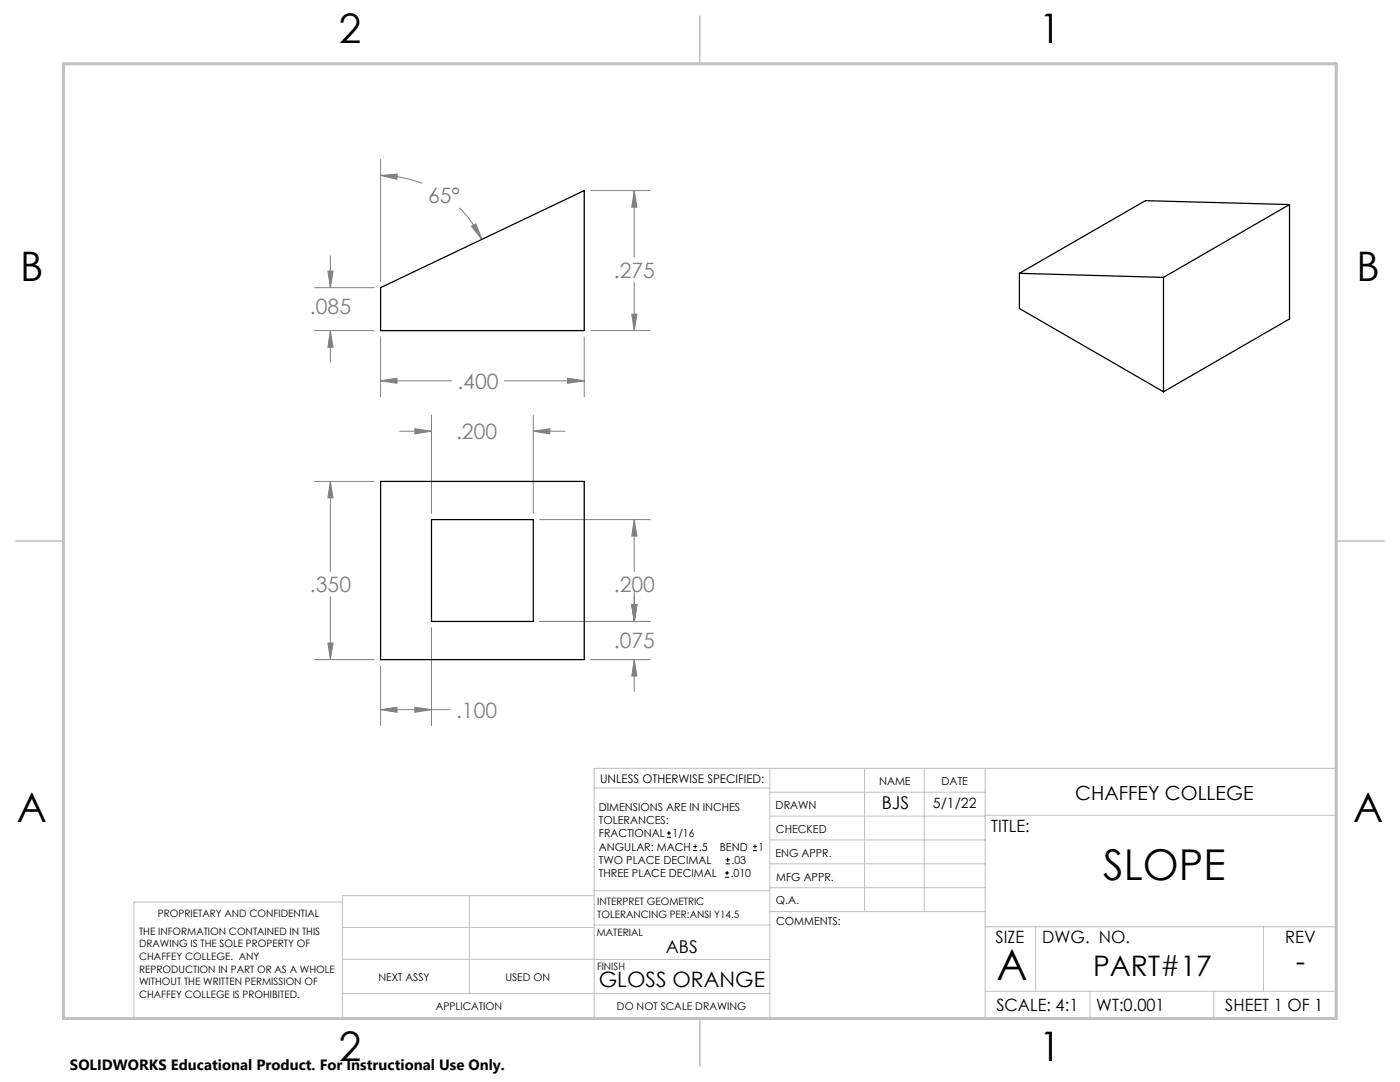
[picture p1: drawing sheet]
<svg xmlns="http://www.w3.org/2000/svg" width="279mm" height="216mm" viewBox="0 0 279 216" stroke-linecap="round" stroke-linejoin="round" font-family="sans-serif">
<g fill="none" stroke="#000" stroke-width=".2">
<path d="M133.1 167.1h.8M133.1 166.2h.8M133.5 165.8v.9M138.3 169.7h.8M138.3 168.9h.8M138.7 168.5v.8M144.7 175h.8M144.7 174.2h.8M144.8 172.4h.9M144.8 171.6h.9M145.1 173.8v.8M145.2 171.1v.9"/>
<path d="M150.2 169.7h.9M150.2 168.9h.9M150.7 168.5v.8"/>
</g>
<g fill="none" stroke="#808080" stroke-width=".2">
<path d="M76 35l3.3-.3-.1 1.1zM76 35a24 24 0 0 1 8.2 1.6M76 31.8v24.3M117.9 38h11.9M126.6 38l.5 3.3h-1zM126.6 38v13.3M62.8 57.4h11.9M65.4 54.1h1.1l-.6 3.3zM65.9 51v6.4M91.7 41.5a22.5 22.5 0 0 1 4.5 6.3M94.1 45.2l.9-.5 1.2 3.1zM126.6 56.3v9.7"/>
<path d="M62.8 66h11.9M65.9 66l.6 3.3h-1.1zM65.9 66v6.3M76 76l3.2-.5v1zM76 67.2v12M76 76h14.1M100.6 76h16M113.3 75.5l3.3 .5-3.3 .5zM116.6 67.2v12M117.9 66h11.9M126.1 62.7h1l-.5 3.3zM62.8 96.1h11.9"/>
<path d="M65.9 96.1l.6 3.2h-1.1zM65.9 96.1v17.9M79.8 86h6.3M82.8 85.5l3.3 .5-3.3 .6zM86.1 82.9v19.5M106.4 86l3.3-.5v1.1zM106.4 82.9v19.5M106.4 86h6.4M65.9 119.1v12.5M107.7 103.7h22.1M126.6 103.7l.5 3.3h-1zM126.6 103.7v10.3"/>
<path d="M126.6 117.7v6.3M62.8 131.6h11.9M65.4 128.3h1.1l-.6 3.3zM76 132.9v11.9M86.1 125.3v19.5M107.7 124h22.1M117.9 131.6h11.9M126.1 120.7h1l-.5 3.3zM126.6 131.6l.5 3.3h-1zM126.6 131.6v6.4M76 141.6l3.2-.5v1zM76 141.6h13.8"/>
<path d="M82.8 141.1l3.3 .5-3.3 .5z"/>
</g>
<g fill="none" stroke="#c0c0c0" stroke-width=".2">
<path d="M118.6 157.2h35M153.6 153.3v49.9M153.6 158.1h43M172.5 153.3v28.6M184.4 153.3v28.6M196.6 153.3v49.9M68.3 180h-41.6v23.2h240v-49.9h-148.1v49.9M93.7 178.7v19.5M118.6 178.7h-50.3v24.5M118.6 177.7h35M153.6 162.8h43M153.6 177.1h43"/>
<path d="M153.6 167.6h43M153.6 172.4h43M196.6 162.7h70.1M68.3 198.2h85.3M68.3 191.4l85.3 .1M68.3 185.1h50.3M118.6 184.6h35M153.6 181.9h43M196.6 184.9h70.1M196.6 197.8h70.1M206.7 184.9v12.9M217.5 197.8v5.4"/>
<path d="M242.2 197.8v5.4M252.2 184.9v12.9"/>
</g>
<path d="M139.7 3.2v9.5M3.1 107.9h9.6M266.7 107.9h9.5M139.7 203.2v9.6" fill="none" stroke="#c0c0c0" stroke-width=".3"/>
<path d="M12.7 12.7h254v190.5h-254z" fill="none" stroke="#c0c0c0" stroke-width=".6"/>
<path d="M65.4 54.1h1.1l-.6 3.3zM65.9 66l.6 3.3h-1.1zM76 76l3.2-.5v1zM113.3 75.5l3.3 .5-3.3 .5zM126.1 62.7h1l-.5 3.3zM126.6 38l.5 3.3h-1zM94.1 45.2l.9-.5 1.2 3.1zM76 35l3.3-.3-.1 1.1zM65.9 96.1l.6 3.2h-1.1zM65.4 128.3h1.1l-.6 3.3zM76 141.6l3.2-.5v1zM82.8 141.1l3.3 .5-3.3 .5zM126.1 120.7h1l-.5 3.3zM126.6 103.7l.5 3.3h-1zM106.4 86l3.3-.5v1.1zM82.8 85.5l3.3 .5-3.3 .6zM126.1 120.7h1l-.5 3.3zM126.6 131.6l.5 3.3h-1z" fill="#808080"/>
<path d="M76 57.4l40.6-19.4v28h-40.6zM203.4 54.5l28.8 .9M203.4 54.5v7.1l28.8 16.6M232.2 55.4v22.8M257.4 40.8l-25.2 14.6M257.4 40.8l-28.8-.8-25.2 14.5M257.4 40.8v22.8l-25.2 14.6M76 96.1h40.6v35.5h-40.6zM86.1 103.7h20.3v20.3h-20.3z" fill="none" stroke="#000" stroke-width=".25"/>
<g font-size="8.5">
<text x="220.2" y="175.6">SLOPE</text>
<text x="198.9" y="195.5">A</text>
</g>
<g font-size="8.1">
<text x="67.6" y="8.5">2</text>
<text x="207.3" y="8.5">1</text>
<text x="4" y="56.2">B</text>
<text x="270.7" y="56.2">B</text>
<text x="3.3" y="164.1">A</text>
<text x="270" y="164.1">A</text>
<text x="67.6" y="211.7">2</text>
<text x="207.3" y="211.7">1</text>
</g>
<g font-size="5.6">
<text x="218.2" y="194.7">PART#17</text>
<text x="258.6" y="193.8">-</text>
</g>
<g font-size="4.2" fill="#808080">
<text x="85.4" y="40.5">65°</text>
<text x="122.5" y="55.4">.275</text>
<text x="61.9" y="62.6">.085</text>
<text x="91.3" y="77.6">.400</text>
<text x="91" y="87.6">.200</text>
<text x="61.9" y="118.1">.350</text>
<text x="122.5" y="118.1">.200</text>
<text x="122.5" y="129.4">.075</text>
<text x="91" y="143.2">.100</text>
</g>
<text font-size="4.2" x="119.5" y="196.8">GLOSS ORANGE</text>
<text font-size="3.9" x="214.6" y="159.6">CHAFFEY COLLEGE</text>
<g font-size="3.5">
<text x="176" y="161.3">BJS</text>
<text x="132.9" y="190.1">ABS</text>
</g>
<g font-size="3.4">
<text x="197.8" y="166">TITLE:</text>
<text x="198.7" y="188.1">SIZE</text>
<text x="208" y="188.1">DWG. NO.</text>
<text x="256.5" y="188.2">REV</text>
<text x="198.8" y="201.7">SCALE: 4:1</text>
<text x="218.8" y="201.7">WT:0.001</text>
<text x="244.5" y="201.7">SHEET 1 OF 1</text>
</g>
<text font-size="3" x="14" y="213.5">SOLIDWORKS Educational Product. For Instructional Use Only.</text>
<text font-size="2.8" x="186.2" y="161.3">5/1/22</text>
<text font-size="2.4" x="119.8" y="156.2">UNLESS OTHERWISE SPECIFIED:</text>
<g font-size="2.2">
<text x="119.5" y="161.8">DIMENSIONS ARE IN INCHES</text>
<text x="154.8" y="161.4">DRAWN</text>
<text x="175.4" y="156.6">NAME</text>
<text x="187.9" y="156.7">DATE</text>
<text x="119.5" y="164.4">TOLERANCES:</text>
<text x="119.5" y="167.1">FRACTIONAL</text>
<text x="134.2" y="167.1">1/16</text>
<text x="154.9" y="166.3">CHECKED</text>
<text x="119.5" y="172.4">TWO PLACE DECIMAL</text>
<text x="119.5" y="169.7">ANGULAR: MACH</text>
<text x="139.5" y="169.7">.5</text>
<text x="143.6" y="169.7">BEND</text>
<text x="146" y="172.4">.03</text>
<text x="151.4" y="169.7">1</text>
<text x="154.8" y="170.9">ENG APPR.</text>
<text x="119.5" y="175">THREE PLACE DECIMAL</text>
<text x="145.8" y="175">.010</text>
<text x="154.9" y="175.7">MFG APPR.</text>
<text x="154.9" y="180.4">Q.A.</text>
<text x="154.9" y="184.6">COMMENTS:</text>
</g>
<g font-size="2.1">
<text x="75.5" y="195.7">NEXT ASSY</text>
<text x="100.9" y="195.7">USED ON</text>
<text x="86.9" y="201.5">APPLICATION</text>
<text x="123.1" y="201.6">DO NOT SCALE DRAWING</text>
</g>
<g font-size="2">
<text x="31.5" y="182.9">PROPRIETARY AND CONFIDENTIAL</text>
<text x="119.2" y="180.6">INTERPRET GEOMETRIC</text>
<text x="119.2" y="183.1">TOLERANCING PER:ANSI Y14.5</text>
<text x="27.8" y="186.5">THE INFORMATION CONTAINED IN THIS</text>
<text x="27.8" y="189">DRAWING IS THE SOLE PROPERTY OF</text>
<text x="27.8" y="191.6">CHAFFEY COLLEGE. ANY</text>
<text x="119.1" y="186.7">MATERIAL</text>
<text x="27.8" y="194.1">REPRODUCTION IN PART OR AS A WHOLE</text>
<text x="27.8" y="196.6">WITHOUT THE WRITTEN PERMISSION OF</text>
<text x="119.1" y="193.5">FINISH</text>
<text x="27.8" y="199.1">CHAFFEY COLLEGE IS PROHIBITED.</text>
</g>
</svg>
